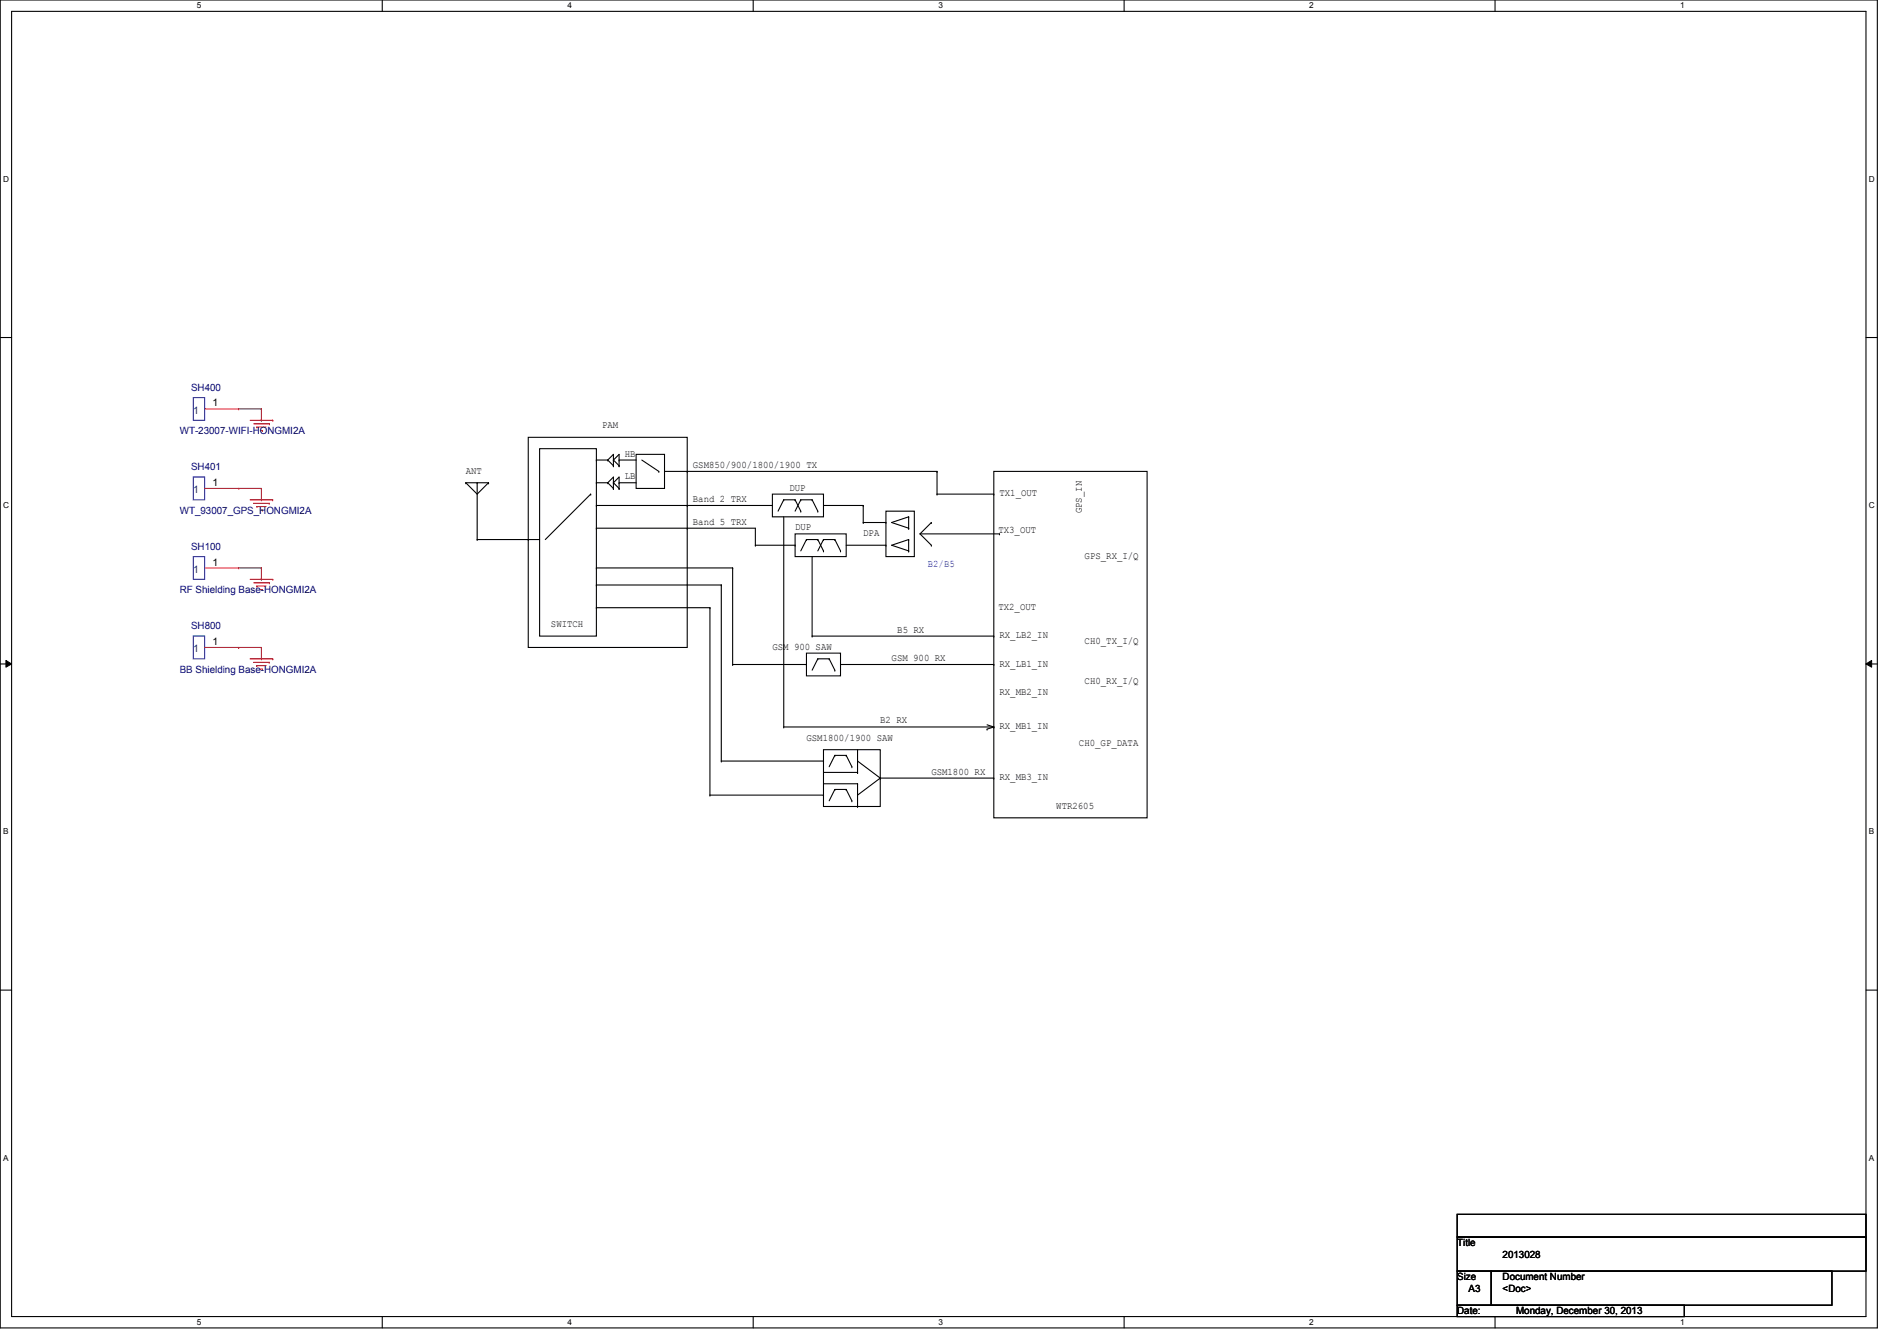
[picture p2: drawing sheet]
<svg xmlns="http://www.w3.org/2000/svg" width="297mm" height="210mm" viewBox="0 0 297 210" stroke-linecap="round" stroke-linejoin="round" font-family="sans-serif">
<path d="M0 0h294v207.9h-294zM1.8 1.8h290.4v204.3h-290.4z" fill="none" stroke="#000" stroke-width=".17"/>
<g fill="#fff">
<path d="M30.8 .2h.7v1.4h-.7z"/>
<path d="M30.8 206.2h.7v1.4h-.7z"/>
</g>
<path d="M59.9 0v1.8M59.9 206.1v1.8" fill="none" stroke="#000" stroke-width=".17"/>
<g fill="#fff">
<path d="M88.9 .2h.6v1.4h-.6z"/>
<path d="M88.9 206.2h.6v1.4h-.6z"/>
</g>
<path d="M117.9 0v1.8M117.9 206.1v1.8" fill="none" stroke="#000" stroke-width=".17"/>
<g fill="#fff">
<path d="M146.9 .2h.7v1.4h-.7z"/>
<path d="M146.9 206.2h.7v1.4h-.7z"/>
</g>
<path d="M176 0v1.8M176 206.1v1.8" fill="none" stroke="#000" stroke-width=".17"/>
<g fill="#fff">
<path d="M205 .2h.7v1.4h-.7z"/>
<path d="M205 206.2h.7v1.4h-.7z"/>
</g>
<path d="M234.1 0v1.8M234.1 206.1v1.8" fill="none" stroke="#000" stroke-width=".17"/>
<g fill="#fff">
<path d="M263.1 .2h.7v1.4h-.7z"/>
<path d="M263.1 206.2h.7v1.4h-.7z"/>
<path d="M.5 27.3h.9v1.4h-.9z"/>
<path d="M292.6 27.3h.9v1.4h-.9z"/>
<path d="M.5 78.4h.9v1.4h-.9z"/>
<path d="M292.6 78.4h.9v1.4h-.9z"/>
</g>
<path d="M0 52.8h1.8M292.2 52.8h1.8" fill="none" stroke="#000" stroke-width=".17"/>
<g fill="#fff">
<path d="M.5 129.5h.8v1.4h-.8z"/>
<path d="M292.6 129.5h.9v1.4h-.9z"/>
</g>
<path d="M0 103.9h1.8M292.2 103.9h1.8" fill="none" stroke="#000" stroke-width=".17"/>
<path d="M.9 103.4l.9 .5-.9 .5zM292.2 103.9l.9-.5v1z" fill="#000"/>
<path d="M.9 103.4l.9 .5-.9 .5zM292.2 103.9l.9-.5v1z" fill="none" stroke="#000" stroke-width=".16"/>
<g fill="#fff">
<path d="M.5 180.5h.8v1.4h-.8z"/>
<path d="M292.6 180.5h.9v1.4h-.9z"/>
</g>
<g fill="none" stroke="#000" stroke-width=".17">
<path d="M72.9 75.6h.1M72.9 75.6h3.6M72.9 75.6l1.8 1.7 1.8-1.7M74.7 75.6h.1M74.7 75.6v8.9M76.5 75.6h.1M82.7 68.5h24.9v32.8h-24.9zM84.5 70.2h8.9v29.4h-8.9zM92.5 77.3h.1M92.5 77.3l-7.1 7.2M93.4 79.1h.1M93.4 75.6h.1"/>
<path d="M93.4 72h.1M93.4 79.1h27.5M93.4 75.6h1.8M93.4 72h1.8M95.2 72h.1M95.2 75.6h.1M95.2 72l.9-.9v1.8M95.2 75.6l.9-.9v1.8M95.2 72l.9 .9M95.2 75.6l.9 .9M96.1 72.9h.1M96.1 75.6h.1"/>
<path d="M96.1 72h.1M96.1 76.5h.1M96.1 72l.8-.9v1.8M96.1 75.6l.8-.9v1.8M96.1 72l.8 .9M96.1 75.6l.8 .9M96.9 75.6h.1M96.9 72h.1M96.9 76.5h.1M96.9 72.9h.1M96.9 75.6h2.7M96.9 72h2.7"/>
<path d="M99.6 71.1h4.5v5.4h-4.5zM100.5 72l2.7 1.8M103.2 73.8h.1M104.1 73.8h42.6M107.6 79.1h.1M107.6 73.8h.1M120.9 77.3h8v3.6h-8zM122.7 78.2h.1M122.7 78.2h1.8M122.7 78.2l-.9 1.8M124.5 78.2h.1M124.5 78.2l.9 1.8"/>
<path d="M125.4 78.2h.1M125.4 78.2h1.8M125.4 78.2l-.9 1.8M127.2 78.2h.1M127.2 78.2l.9 1.8M128.9 79.1h6.3M135.2 79.1h.1M135.2 79.1v2.7M146.7 73.8h.1M146.7 77.3h.1M146.7 77.3h8.9M146.7 73.8v3.5"/>
<path d="M155.6 73.8h24v54.2h-24zM155.6 77.3h.1M74.7 84.5h.1M74.7 84.5h9.8M82.7 84.5h.1M93.4 91.6h.1M93.4 88.9h.1M93.4 82.7h.1M93.4 95.1h.1M93.4 82.7h24.9v2.6M93.4 88.9h21.3M93.4 91.6h19.5"/>
<path d="M93.4 95.1h17.8M107.6 82.7h.1M111.2 95.1h.1M111.2 95.1v29.4M112.9 91.6h.1M112.9 91.6v27.5M114.7 88.9h.1M114.7 88.9v15.1M118.3 85.3h.1M118.3 85.3h6.2M122.7 80.9v32.9M124.5 83.6h8v3.5h-8z"/>
<path d="M124.5 85.3h.1M125.4 80h.1M126.3 84.5h.1M126.3 84.5h1.8M126.3 84.5l-.9 1.7M127.2 99.6h.1M127.2 99.6h28.4M127.2 87.1v12.5M128.1 80h.1M128.1 84.5h.1M128.1 84.5l.8 1.7M128.9 84.5h.1"/>
<path d="M128.9 86.2h.1M128.9 84.5l-.8 1.7M128.9 84.5h1.8M130.7 84.5h.1M130.7 84.5l.9 1.7M131.6 86.2h.1M132.5 85.3h6.2M135.2 81.8h.1M135.2 81.8h3.5M138.7 80h4.5v7.1h-4.5zM138.7 81.8h.1M138.7 85.3h.1"/>
<path d="M142.3 86.2h.1M142.3 84.5h.1M142.3 82.7h.1M142.3 80.9h.1M142.3 84.5l-2.7 .8 2.7 .9M142.3 80.9v1.8M142.3 84.5v1.7M142.3 80.9l-2.7 .9 2.7 .9M144.1 83.6h12.4M144.1 83.6l1.7 1.7M145.8 81.8h.1M145.8 85.3h.1"/>
<path d="M145.8 81.8l-1.7 1.8M155.6 99.6h.1M156.5 83.6h.1M112.9 119.1h.1M112.9 119.1h16M114.7 104h.1M114.7 104h11.6M122.7 113.8h.1M122.7 113.8h32.9M126.3 102.2h5.3v3.6h-5.3zM126.3 104h.1M128.1 103.1h.1"/>
<path d="M128.1 103.1l-.9 1.8M128.1 103.1h1.7M128.9 117.3h8.9v8.9h-8.9zM128.9 119.1h.1M129.8 103.1h.1M129.8 103.1l.9 1.8M130.7 104.9h.1M130.7 118.2h.1M130.7 118.2h1.8M130.7 118.2l-.9 1.8M131.6 104h24M132.5 118.2h.1"/>
<path d="M132.5 118.2l.9 1.8M134.3 117.3v3.6M134.3 119.1l3.5 2.7M154.6 114.1h.1M154.6 113.5l1 .3M155.6 113.8h.1M155.6 104h.1M155.6 113.8l-1 .3M111.2 124.5h.1M111.2 124.5h17.7M128.9 124.5h.1M128.9 120.9h5.4"/>
<path d="M128.9 122.7h5.4M130.7 123.6h.1M130.7 123.6h1.8M130.7 123.6l-.9 1.7M132.5 123.6h.1M132.5 123.6l.9 1.7M133.4 120h.1M133.4 125.3h.1M134.3 120.9h.1M134.3 126.2h.1M134.3 122.7h.1M134.3 122.7v3.5"/>
<path d="M137.8 121.8h.1M137.8 121.8h17.8M137.8 121.8l-3.5 2.7M155.6 121.8h.1M0 155h1.8M292.2 155h1.8M228.2 190.1h64v3.5h-64zM228.2 193.6h64v5.4h-64zM228.2 199h5.3v5.3h-5.3zM233.5 199h53.3v5.3h-53.3zM228.2 204.3h35.5v1.8h-35.5z"/>
</g>
<g fill="none" stroke="#800040" stroke-width=".17">
<path d="M37.4 64h3.5M37.4 76.5h3.5M40.9 64h.1M40.9 65.8h.1M40.9 76.5h.1M40.9 78.2h.1M40.9 64v1.8M40.9 76.5v1.7M37.4 88.9h3.5M40.9 88.9h.1M40.9 90.7h.1M40.9 88.9v1.8"/>
<path d="M37.4 101.3h3.5M40.9 101.3h.1M40.9 103.1h.1M40.9 101.3v1.8"/>
</g>
<g fill="none" stroke="#f00" stroke-width=".17">
<path d="M32 64h5.4M32 76.5h5.4M37.4 64h.1M37.4 76.5h.1M39.2 65.8h3.5M39.2 78.2h3.5M39.7 66.3h2.5M39.7 78.8h2.5M40.2 66.8h.1M40.2 79.3h.1M40.2 66.8h1.5M40.2 79.3h1.5"/>
<path d="M40.8 67.4h.3M40.8 79.8h.3M41.1 67.4h.1M41.1 79.8h.1M42.2 66.3h.1M42.2 78.8h.1M42.7 65.8h.1M42.7 78.2h.1M32 88.9h5.4M37.4 88.9h.1M39.2 90.7h3.5M39.7 91.2h2.5"/>
<path d="M40.2 91.7h.1M40.2 91.7h1.5M40.8 92.3h.3M41.1 92.3h.1M42.2 91.2h.1M42.7 90.7h.1M32 101.3h5.4M37.4 101.3h.1M39.2 103.1h3.5M39.7 103.7h2.5M40.2 104.2h.1M40.2 104.2h1.5"/>
<path d="M40.8 104.7h.3M41.1 104.7h.1M42.2 103.7h.1M42.7 103.1h.1"/>
</g>
<path d="M30.3 62.2h1.7v3.6h-1.7zM30.3 74.7h1.7v3.5h-1.7zM30.3 87.1h1.7v3.6h-1.7zM30.3 99.6h1.7v3.5h-1.7z" fill="none" stroke="#00f" stroke-width=".17"/>
<g font-size="1.6" fill="#000080">
<text x="29.9" y="61.2">SH400</text>
<text x="28.1" y="67.9">WT-23007-WIFI-HONGMI2A</text>
<text x="29.9" y="73.6">SH401</text>
<text x="28.1" y="80.4">WT_93007_GPS_HONGMI2A</text>
<text x="29.9" y="86.1">SH100</text>
<text x="28.1" y="92.8">RF Shielding Base-HONGMI2A</text>
<text x="29.9" y="98.5">SH800</text>
<text x="28.1" y="105.3">BB Shielding Base-HONGMI2A</text>
</g>
<g font-size="1.6" fill="#004080">
<text x="30.3" y="64.7">1</text>
<text x="30.3" y="77.2">1</text>
<text x="30.3" y="89.6">1</text>
<text x="30.3" y="102.1">1</text>
</g>
<g font-size="1.6">
<text x="33.3" y="63.6">1</text>
<text x="94.3" y="67">PAM</text>
<text x="97.8" y="71.5">HB</text>
<text x="33.3" y="76.1">1</text>
<text x="72.9" y="74.1">ANT</text>
<text x="97.8" y="75">LB</text>
<text x="108.5" y="73.2">GSM850/900/1800/1900 TX</text>
<text x="123.6" y="76.8">DUP</text>
<text x="156.5" y="77.7">TX1_OUT</text>
<text x="108.5" y="82.1">Band 5 TRX</text>
<text x="108.5" y="78.6">Band 2 TRX</text>
<text x="124.5" y="83">DUP</text>
<text x="135.2" y="83.9">DPA</text>
<text x="156.3" y="83.4">TX3_OUT</text>
<text x="169.4" y="80.3" transform="rotate(-90 169.4 80.3)">GPS_IN</text>
<text x="33.3" y="88.5">1</text>
<text x="169.8" y="87.5">GPS_RX_I/Q</text>
<text x="156.3" y="95.5">TX2_OUT</text>
<text x="33.3" y="101">1</text>
<text x="86.3" y="98.1">SWITCH</text>
<text x="120.9" y="101.7">GSM 900 SAW</text>
<text x="140.5" y="99">B5 RX</text>
<text x="156.5" y="99.9">RX_LB2_IN</text>
<text x="169.8" y="100.8">CH0_TX_I/Q</text>
<text x="139.6" y="103.5">GSM 900 RX</text>
<text x="156.5" y="104.4">RX_LB1_IN</text>
<text x="169.8" y="107">CH0_RX_I/Q</text>
<text x="137.8" y="113.2">B2 RX</text>
<text x="156.5" y="108.8">RX_MB2_IN</text>
<text x="126.3" y="115.9">GSM1800/1900 SAW</text>
<text x="156.5" y="114.1">RX_MB1_IN</text>
<text x="168.9" y="116.8">CH0_GP_DATA</text>
<text x="145.8" y="121.2">GSM1800 RX</text>
<text x="156.5" y="122.1">RX_MB3_IN</text>
<text x="165.4" y="126.6">WTR2605</text>
<text x="228.2" y="195.1">Title</text>
<text x="235.3" y="196.8">2013028</text>
<text x="228.2" y="200.4">Size</text>
<text x="230" y="202.2">A3</text>
<text x="235.3" y="200.4">Document Number</text>
<text x="235.3" y="202.2">&lt;Doc&gt;</text>
<text x="228.2" y="205.7">Date:</text>
<text x="237.4" y="205.7">Monday, December 30, 2013</text>
</g>
<text font-size="1.6" fill="#00f" x="145.3" y="88.7">B2/B5</text>
<g font-size="1.3">
<text x="30.8" y="1.3">5</text>
<text x="88.9" y="1.3">4</text>
<text x="146.9" y="1.3">3</text>
<text x="205" y="1.3">2</text>
<text x="263.1" y="1.3">1</text>
<text x=".5" y="28.4">D</text>
<text x="292.6" y="28.4">D</text>
<text x=".5" y="79.5">C</text>
<text x="292.6" y="79.5">C</text>
<text x=".5" y="130.6">B</text>
<text x="292.6" y="130.6">B</text>
<text x=".5" y="181.7">A</text>
<text x="292.6" y="181.7">A</text>
<text x="30.8" y="207.4">5</text>
<text x="88.9" y="207.4">4</text>
<text x="146.9" y="207.4">3</text>
<text x="205" y="207.4">2</text>
<text x="263.1" y="207.4">1</text>
</g>
</svg>
